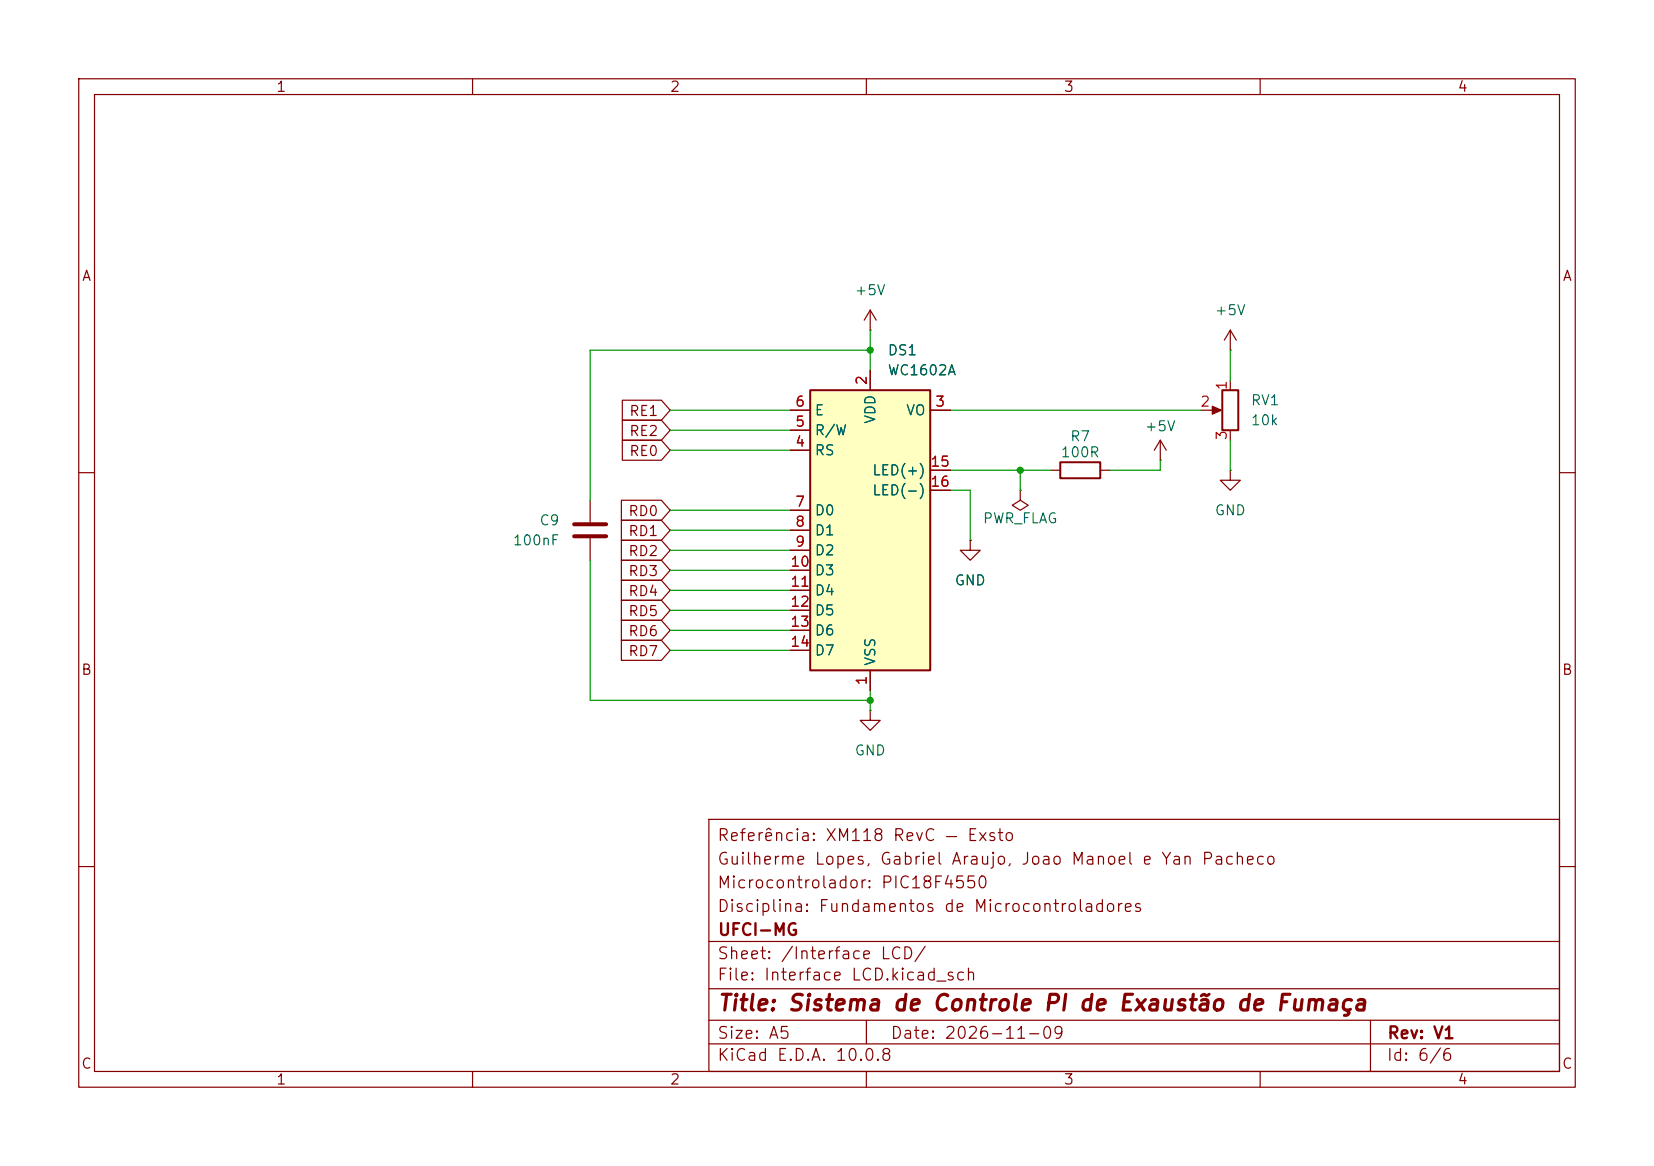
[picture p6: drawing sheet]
(kicad_sch
 (version 20260306)
 (generator "eeschema")
 (generator_version "10.0")
 (paper "A5")
 (title_block
  (title "Sistema de Controle PI de Exaustão de Fumaça")
  (date "2026-11-09")
  (rev "V1")
  (company "UFCI-MG")
  (comment 1 "Disciplina: Fundamentos de Microcontroladores")
  (comment 2 "Microcontrolador: PIC18F4550")
  (comment 3 "Guilherme Lopes, Gabriel Araujo, Joao Manoel e Yan Pacheco")
  (comment 4 "Referência: XM118 RevC — Exsto"))
 (lib_symbols
  (symbol "Device:C"
   (pin_numbers (hide yes))
   (pin_names
    (offset 0.254)) (exclude_from_sim no) (in_bom yes) (on_board yes)
   (in_pos_files yes)
   (duplicate_pin_numbers_are_jumpers no)
   (property "Reference" "C" (at 0.635 2.54 0) (show_name no) (do_not_autoplace no) (effects (font (size 1.27 1.27)) (justify left)))
   (property "Value" "C" (at 0.635 -2.54 0) (show_name no) (do_not_autoplace no) (effects (font (size 1.27 1.27)) (justify left)))
   (property "Footprint" "" (at 0.9652 -3.81 0) (show_name no) (do_not_autoplace no) (hide yes) (effects (font (size 1.27 1.27))))
   (property "Datasheet" "" (at 0 0 0) (show_name no) (do_not_autoplace no) (hide yes) (effects (font (size 1.27 1.27))))
   (property "Description" "Unpolarized capacitor" (at 0 0 0) (show_name no) (do_not_autoplace no) (hide yes) (effects (font (size 1.27 1.27))))
   (symbol "C_0_1"
    (polyline (pts (xy -2.032 0.762) (xy 2.032 0.762)) (stroke (width 0.508) (type default)) (fill (type none)))
    (polyline (pts (xy -2.032 -0.762) (xy 2.032 -0.762)) (stroke (width 0.508) (type default)) (fill (type none))))
   (symbol "C_1_1"
    (pin passive line (at 0 3.81 270) (length 2.794) (name "" (effects (font (size 1.27 1.27)))) (number "1" (effects (font (size 1.27 1.27)))))
    (pin passive line (at 0 -3.81 90) (length 2.794) (name "" (effects (font (size 1.27 1.27)))) (number "2" (effects (font (size 1.27 1.27))))))
   (embedded_fonts no))
  (symbol "Device:R"
   (pin_numbers (hide yes))
   (pin_names
    (offset 0)) (exclude_from_sim no) (in_bom yes) (on_board yes)
   (in_pos_files yes)
   (duplicate_pin_numbers_are_jumpers no)
   (property "Reference" "R" (at 2.032 0 90) (show_name no) (do_not_autoplace no) (effects (font (size 1.27 1.27))))
   (property "Value" "R" (at 0 0 90) (show_name no) (do_not_autoplace no) (effects (font (size 1.27 1.27))))
   (property "Footprint" "" (at -1.778 0 90) (show_name no) (do_not_autoplace no) (hide yes) (effects (font (size 1.27 1.27))))
   (property "Datasheet" "" (at 0 0 0) (show_name no) (do_not_autoplace no) (hide yes) (effects (font (size 1.27 1.27))))
   (property "Description" "Resistor" (at 0 0 0) (show_name no) (do_not_autoplace no) (hide yes) (effects (font (size 1.27 1.27))))
   (symbol "R_0_1"
    (rectangle (start -1.016 -2.54) (end 1.016 2.54) (stroke (width 0.254) (type default)) (fill (type none))))
   (symbol "R_1_1"
    (pin passive line (at 0 3.81 270) (length 1.27) (name "" (effects (font (size 1.27 1.27)))) (number "1" (effects (font (size 1.27 1.27)))))
    (pin passive line (at 0 -3.81 90) (length 1.27) (name "" (effects (font (size 1.27 1.27)))) (number "2" (effects (font (size 1.27 1.27))))))
   (embedded_fonts no))
  (symbol "Device:R_Potentiometer"
   (pin_names
    (offset 1.016) (hide yes)) (exclude_from_sim no) (in_bom yes) (on_board yes)
   (in_pos_files yes)
   (duplicate_pin_numbers_are_jumpers no)
   (property "Reference" "RV" (at -4.445 0 90) (show_name no) (do_not_autoplace no) (effects (font (size 1.27 1.27))))
   (property "Value" "R_Potentiometer" (at -2.54 0 90) (show_name no) (do_not_autoplace no) (effects (font (size 1.27 1.27))))
   (property "Footprint" "" (at 0 0 0) (show_name no) (do_not_autoplace no) (hide yes) (effects (font (size 1.27 1.27))))
   (property "Datasheet" "" (at 0 0 0) (show_name no) (do_not_autoplace no) (hide yes) (effects (font (size 1.27 1.27))))
   (property "Description" "Potentiometer" (at 0 0 0) (show_name no) (do_not_autoplace no) (hide yes) (effects (font (size 1.27 1.27))))
   (property "Sim.Device" "R" (at 0 0 0) (show_name no) (do_not_autoplace no) (hide yes) (effects (font (size 1.27 1.27))))
   (property "Sim.Type" "POT" (at 0 0 0) (show_name no) (do_not_autoplace no) (hide yes) (effects (font (size 1.27 1.27))))
   (property "Sim.Pins" "1=r0 2=wiper 3=r1" (at 0 0 0) (show_name no) (do_not_autoplace no) (hide yes) (effects (font (size 1.27 1.27))))
   (symbol "R_Potentiometer_0_1"
    (rectangle (start 1.016 2.54) (end -1.016 -2.54) (stroke (width 0.254) (type default)) (fill (type none)))
    (polyline (pts (xy 1.143 0) (xy 2.286 0.508) (xy 2.286 -0.508) (xy 1.143 0)) (stroke (width 0) (type default)) (fill (type outline)))
    (polyline (pts (xy 2.54 0) (xy 1.524 0)) (stroke (width 0) (type default)) (fill (type none))))
   (symbol "R_Potentiometer_1_1"
    (pin passive line (at 0 3.81 270) (length 1.27) (name "1" (effects (font (size 1.27 1.27)))) (number "1" (effects (font (size 1.27 1.27)))))
    (pin passive line (at 3.81 0 180) (length 1.27) (name "2" (effects (font (size 1.27 1.27)))) (number "2" (effects (font (size 1.27 1.27)))))
    (pin passive line (at 0 -3.81 90) (length 1.27) (name "3" (effects (font (size 1.27 1.27)))) (number "3" (effects (font (size 1.27 1.27))))))
   (embedded_fonts no))
  (symbol "Display_Character:WC1602A" (exclude_from_sim no) (in_bom yes) (on_board yes)
   (in_pos_files yes)
   (duplicate_pin_numbers_are_jumpers no)
   (property "Reference" "DS" (at -5.842 19.05 0) (show_name no) (do_not_autoplace no) (effects (font (size 1.27 1.27))))
   (property "Value" "WC1602A" (at 5.334 19.05 0) (show_name no) (do_not_autoplace no) (effects (font (size 1.27 1.27))))
   (property "Footprint" "Display:WC1602A" (at 0 -22.86 0) (show_name no) (do_not_autoplace no) (hide yes) (effects (font (size 1.27 1.27)
    (italic yes))))
   (property "Datasheet" "http://www.wincomlcd.com/pdf/WC1602A-SFYLYHTC06.pdf" (at 17.78 0 0) (show_name no) (do_not_autoplace no) (hide yes) (effects (font (size 1.27 1.27))))
   (property "Description" "LCD 16x2 Alphanumeric , 8 bit parallel bus, 5V VDD" (at 0 0 0) (show_name no) (do_not_autoplace no) (hide yes) (effects (font (size 1.27 1.27))))
   (symbol "WC1602A_1_1"
    (rectangle (start -7.62 17.78) (end 7.62 -17.78) (stroke (width 0.254) (type default)) (fill (type background)))
    (pin power_in line (at 0 -20.32 90) (length 2.54) (name "VSS" (effects (font (size 1.27 1.27)))) (number "1" (effects (font (size 1.27 1.27)))))
    (pin power_in line (at 0 20.32 270) (length 2.54) (name "VDD" (effects (font (size 1.27 1.27)))) (number "2" (effects (font (size 1.27 1.27)))))
    (pin input line (at 10.16 15.24 180) (length 2.54) (name "VO" (effects (font (size 1.27 1.27)))) (number "3" (effects (font (size 1.27 1.27)))))
    (pin input line (at -10.16 10.16 0) (length 2.54) (name "RS" (effects (font (size 1.27 1.27)))) (number "4" (effects (font (size 1.27 1.27)))))
    (pin input line (at -10.16 12.7 0) (length 2.54) (name "R/W" (effects (font (size 1.27 1.27)))) (number "5" (effects (font (size 1.27 1.27)))))
    (pin input line (at -10.16 15.24 0) (length 2.54) (name "E" (effects (font (size 1.27 1.27)))) (number "6" (effects (font (size 1.27 1.27)))))
    (pin input line (at -10.16 2.54 0) (length 2.54) (name "D0" (effects (font (size 1.27 1.27)))) (number "7" (effects (font (size 1.27 1.27)))))
    (pin input line (at -10.16 0 0) (length 2.54) (name "D1" (effects (font (size 1.27 1.27)))) (number "8" (effects (font (size 1.27 1.27)))))
    (pin input line (at -10.16 -2.54 0) (length 2.54) (name "D2" (effects (font (size 1.27 1.27)))) (number "9" (effects (font (size 1.27 1.27)))))
    (pin input line (at -10.16 -5.08 0) (length 2.54) (name "D3" (effects (font (size 1.27 1.27)))) (number "10" (effects (font (size 1.27 1.27)))))
    (pin input line (at -10.16 -7.62 0) (length 2.54) (name "D4" (effects (font (size 1.27 1.27)))) (number "11" (effects (font (size 1.27 1.27)))))
    (pin input line (at -10.16 -10.16 0) (length 2.54) (name "D5" (effects (font (size 1.27 1.27)))) (number "12" (effects (font (size 1.27 1.27)))))
    (pin input line (at -10.16 -12.7 0) (length 2.54) (name "D6" (effects (font (size 1.27 1.27)))) (number "13" (effects (font (size 1.27 1.27)))))
    (pin input line (at -10.16 -15.24 0) (length 2.54) (name "D7" (effects (font (size 1.27 1.27)))) (number "14" (effects (font (size 1.27 1.27)))))
    (pin power_in line (at 10.16 7.62 180) (length 2.54) (name "LED(+)" (effects (font (size 1.27 1.27)))) (number "15" (effects (font (size 1.27 1.27)))))
    (pin power_in line (at 10.16 5.08 180) (length 2.54) (name "LED(-)" (effects (font (size 1.27 1.27)))) (number "16" (effects (font (size 1.27 1.27))))))
   (embedded_fonts no))
  (symbol "power:+5V"
   (power global)
   (pin_numbers (hide yes))
   (pin_names
    (offset 0) (hide yes)) (exclude_from_sim no) (in_bom yes) (on_board yes)
   (in_pos_files yes)
   (duplicate_pin_numbers_are_jumpers no)
   (property "Reference" "#PWR" (at 0 -3.81 0) (show_name no) (do_not_autoplace no) (hide yes) (effects (font (size 1.27 1.27))))
   (property "Value" "+5V" (at 0 3.556 0) (show_name no) (do_not_autoplace no) (effects (font (size 1.27 1.27))))
   (property "Footprint" "" (at 0 0 0) (show_name no) (do_not_autoplace no) (hide yes) (effects (font (size 1.27 1.27))))
   (property "Datasheet" "" (at 0 0 0) (show_name no) (do_not_autoplace no) (hide yes) (effects (font (size 1.27 1.27))))
   (property "Description" "Power symbol creates a global label with name \"+5V\"" (at 0 0 0) (show_name no) (do_not_autoplace no) (hide yes) (effects (font (size 1.27 1.27))))
   (symbol "+5V_0_1"
    (polyline (pts (xy -0.762 1.27) (xy 0 2.54)) (stroke (width 0) (type default)) (fill (type none)))
    (polyline (pts (xy 0 2.54) (xy 0.762 1.27)) (stroke (width 0) (type default)) (fill (type none)))
    (polyline (pts (xy 0 0) (xy 0 2.54)) (stroke (width 0) (type default)) (fill (type none))))
   (symbol "+5V_1_1"
    (pin power_in line (at 0 0 90) (length 0) (name "" (effects (font (size 1.27 1.27)))) (number "1" (effects (font (size 1.27 1.27))))))
   (embedded_fonts no))
  (symbol "power:GND"
   (power global)
   (pin_numbers (hide yes))
   (pin_names
    (offset 0) (hide yes)) (exclude_from_sim no) (in_bom yes) (on_board yes)
   (in_pos_files yes)
   (duplicate_pin_numbers_are_jumpers no)
   (property "Reference" "#PWR" (at 0 -6.35 0) (show_name no) (do_not_autoplace no) (hide yes) (effects (font (size 1.27 1.27))))
   (property "Value" "GND" (at 0 -3.81 0) (show_name no) (do_not_autoplace no) (effects (font (size 1.27 1.27))))
   (property "Footprint" "" (at 0 0 0) (show_name no) (do_not_autoplace no) (hide yes) (effects (font (size 1.27 1.27))))
   (property "Datasheet" "" (at 0 0 0) (show_name no) (do_not_autoplace no) (hide yes) (effects (font (size 1.27 1.27))))
   (property "Description" "Power symbol creates a global label with name \"GND\" , ground" (at 0 0 0) (show_name no) (do_not_autoplace no) (hide yes) (effects (font (size 1.27 1.27))))
   (symbol "GND_0_1"
    (polyline (pts (xy 0 0) (xy 0 -1.27) (xy 1.27 -1.27) (xy 0 -2.54) (xy -1.27 -1.27) (xy 0 -1.27)) (stroke (width 0) (type default)) (fill (type none))))
   (symbol "GND_1_1"
    (pin power_in line (at 0 0 270) (length 0) (name "" (effects (font (size 1.27 1.27)))) (number "1" (effects (font (size 1.27 1.27))))))
   (embedded_fonts no))
  (symbol "power:PWR_FLAG"
   (power global)
   (pin_numbers (hide yes))
   (pin_names
    (offset 0) (hide yes)) (exclude_from_sim no) (in_bom yes) (on_board yes)
   (in_pos_files yes)
   (duplicate_pin_numbers_are_jumpers no)
   (property "Reference" "#FLG" (at 0 1.905 0) (show_name no) (do_not_autoplace no) (hide yes) (effects (font (size 1.27 1.27))))
   (property "Value" "PWR_FLAG" (at 0 3.81 0) (show_name no) (do_not_autoplace no) (effects (font (size 1.27 1.27))))
   (property "Footprint" "" (at 0 0 0) (show_name no) (do_not_autoplace no) (hide yes) (effects (font (size 1.27 1.27))))
   (property "Datasheet" "" (at 0 0 0) (show_name no) (do_not_autoplace no) (hide yes) (effects (font (size 1.27 1.27))))
   (property "Description" "Special symbol for telling ERC where power comes from" (at 0 0 0) (show_name no) (do_not_autoplace no) (hide yes) (effects (font (size 1.27 1.27))))
   (symbol "PWR_FLAG_0_0"
    (pin power_out line (at 0 0 90) (length 0) (name "" (effects (font (size 1.27 1.27)))) (number "1" (effects (font (size 1.27 1.27))))))
   (symbol "PWR_FLAG_0_1"
    (polyline (pts (xy 0 0) (xy 0 1.27) (xy -1.016 1.905) (xy 0 2.54) (xy 1.016 1.905) (xy 0 1.27)) (stroke (width 0) (type default)) (fill (type none))))
   (embedded_fonts no)))
 (junction
  (at 110.49 88.9)
  (diameter 0)
  (color 0 0 0 0))
 (junction
  (at 110.49 44.45)
  (diameter 0)
  (color 0 0 0 0))
 (junction
  (at 129.54 59.69)
  (diameter 0)
  (color 0 0 0 0))
 (wire
  (pts (xy 100.33 74.93) (xy 85.09 74.93))
  (stroke (width 0) (type default)))
 (wire
  (pts (xy 110.49 87.63) (xy 110.49 88.9))
  (stroke (width 0) (type default)))
 (wire
  (pts (xy 120.65 62.23) (xy 123.19 62.23))
  (stroke (width 0) (type default)))
 (wire
  (pts (xy 140.97 59.69) (xy 147.32 59.69))
  (stroke (width 0) (type default)))
 (wire
  (pts (xy 120.65 59.69) (xy 129.54 59.69))
  (stroke (width 0) (type default)))
 (wire
  (pts (xy 100.33 52.07) (xy 85.09 52.07))
  (stroke (width 0) (type default)))
 (wire
  (pts (xy 156.21 44.45) (xy 156.21 48.26))
  (stroke (width 0) (type default)))
 (wire
  (pts (xy 110.49 88.9) (xy 110.49 90.17))
  (stroke (width 0) (type default)))
 (wire
  (pts (xy 74.93 44.45) (xy 110.49 44.45))
  (stroke (width 0) (type default)))
 (wire
  (pts (xy 120.65 52.07) (xy 152.4 52.07))
  (stroke (width 0) (type default)))
 (wire
  (pts (xy 74.93 88.9) (xy 110.49 88.9))
  (stroke (width 0) (type default)))
 (wire
  (pts (xy 147.32 59.69) (xy 147.32 58.42))
  (stroke (width 0) (type default)))
 (wire
  (pts (xy 100.33 57.15) (xy 85.09 57.15))
  (stroke (width 0) (type default)))
 (wire
  (pts (xy 123.19 62.23) (xy 123.19 68.58))
  (stroke (width 0) (type default)))
 (wire
  (pts (xy 110.49 44.45) (xy 110.49 46.99))
  (stroke (width 0) (type default)))
 (wire
  (pts (xy 74.93 63.5) (xy 74.93 44.45))
  (stroke (width 0) (type default)))
 (wire
  (pts (xy 129.54 59.69) (xy 133.35 59.69))
  (stroke (width 0) (type default)))
 (wire
  (pts (xy 110.49 41.91) (xy 110.49 44.45))
  (stroke (width 0) (type default)))
 (wire
  (pts (xy 100.33 77.47) (xy 85.09 77.47))
  (stroke (width 0) (type default)))
 (wire
  (pts (xy 156.21 55.88) (xy 156.21 59.69))
  (stroke (width 0) (type default)))
 (wire
  (pts (xy 100.33 80.01) (xy 85.09 80.01))
  (stroke (width 0) (type default)))
 (wire
  (pts (xy 100.33 82.55) (xy 85.09 82.55))
  (stroke (width 0) (type default)))
 (wire
  (pts (xy 100.33 54.61) (xy 85.09 54.61))
  (stroke (width 0) (type default)))
 (wire
  (pts (xy 129.54 59.69) (xy 129.54 62.23))
  (stroke (width 0) (type default)))
 (wire
  (pts (xy 100.33 69.85) (xy 85.09 69.85))
  (stroke (width 0) (type default)))
 (wire
  (pts (xy 100.33 72.39) (xy 85.09 72.39))
  (stroke (width 0) (type default)))
 (wire
  (pts (xy 100.33 64.77) (xy 85.09 64.77))
  (stroke (width 0) (type default)))
 (wire
  (pts (xy 74.93 71.12) (xy 74.93 88.9))
  (stroke (width 0) (type default)))
 (wire
  (pts (xy 100.33 67.31) (xy 85.09 67.31))
  (stroke (width 0) (type default)))
 (global_label "RD7"
  (shape input)
  (at 85.09 82.55 180)
  (fields_autoplaced yes)
  (effects (font (size 1.27 1.27)) (justify right))
  (property "Intersheetrefs" "${INTERSHEET_REFS}" (at 78.3553 82.55 0) (hide yes) (show_name no) (do_not_autoplace no) (effects (font (size 1.27 1.27)) (justify right))))
 (global_label "RE0"
  (shape input)
  (at 85.09 57.15 180)
  (fields_autoplaced yes)
  (effects (font (size 1.27 1.27)) (justify right))
  (property "Intersheetrefs" "${INTERSHEET_REFS}" (at 78.4763 57.15 0) (hide yes) (show_name no) (do_not_autoplace no) (effects (font (size 1.27 1.27)) (justify right))))
 (global_label "RE1"
  (shape input)
  (at 85.09 52.07 180)
  (fields_autoplaced yes)
  (effects (font (size 1.27 1.27)) (justify right))
  (property "Intersheetrefs" "${INTERSHEET_REFS}" (at 78.4763 52.07 0) (hide yes) (show_name no) (do_not_autoplace no) (effects (font (size 1.27 1.27)) (justify right))))
 (global_label "RE2"
  (shape input)
  (at 85.09 54.61 180)
  (fields_autoplaced yes)
  (effects (font (size 1.27 1.27)) (justify right))
  (property "Intersheetrefs" "${INTERSHEET_REFS}" (at 78.4763 54.61 0) (hide yes) (show_name no) (do_not_autoplace no) (effects (font (size 1.27 1.27)) (justify right))))
 (global_label "RD1"
  (shape input)
  (at 85.09 67.31 180)
  (fields_autoplaced yes)
  (effects (font (size 1.27 1.27)) (justify right))
  (property "Intersheetrefs" "${INTERSHEET_REFS}" (at 78.3553 67.31 0) (hide yes) (show_name no) (do_not_autoplace no) (effects (font (size 1.27 1.27)) (justify right))))
 (global_label "RD3"
  (shape input)
  (at 85.09 72.39 180)
  (fields_autoplaced yes)
  (effects (font (size 1.27 1.27)) (justify right))
  (property "Intersheetrefs" "${INTERSHEET_REFS}" (at 78.3553 72.39 0) (hide yes) (show_name no) (do_not_autoplace no) (effects (font (size 1.27 1.27)) (justify right))))
 (global_label "RD0"
  (shape input)
  (at 85.09 64.77 180)
  (fields_autoplaced yes)
  (effects (font (size 1.27 1.27)) (justify right))
  (property "Intersheetrefs" "${INTERSHEET_REFS}" (at 78.3553 64.77 0) (hide yes) (show_name no) (do_not_autoplace no) (effects (font (size 1.27 1.27)) (justify right))))
 (global_label "RD2"
  (shape input)
  (at 85.09 69.85 180)
  (fields_autoplaced yes)
  (effects (font (size 1.27 1.27)) (justify right))
  (property "Intersheetrefs" "${INTERSHEET_REFS}" (at 78.3553 69.85 0) (hide yes) (show_name no) (do_not_autoplace no) (effects (font (size 1.27 1.27)) (justify right))))
 (global_label "RD5"
  (shape input)
  (at 85.09 77.47 180)
  (fields_autoplaced yes)
  (effects (font (size 1.27 1.27)) (justify right))
  (property "Intersheetrefs" "${INTERSHEET_REFS}" (at 78.3553 77.47 0) (hide yes) (show_name no) (do_not_autoplace no) (effects (font (size 1.27 1.27)) (justify right))))
 (global_label "RD6"
  (shape input)
  (at 85.09 80.01 180)
  (fields_autoplaced yes)
  (effects (font (size 1.27 1.27)) (justify right))
  (property "Intersheetrefs" "${INTERSHEET_REFS}" (at 78.3553 80.01 0) (hide yes) (show_name no) (do_not_autoplace no) (effects (font (size 1.27 1.27)) (justify right))))
 (global_label "RD4"
  (shape input)
  (at 85.09 74.93 180)
  (fields_autoplaced yes)
  (effects (font (size 1.27 1.27)) (justify right))
  (property "Intersheetrefs" "${INTERSHEET_REFS}" (at 78.3553 74.93 0) (hide yes) (show_name no) (do_not_autoplace no) (effects (font (size 1.27 1.27)) (justify right))))
 (symbol
  (lib_id "Device:C")
  (at 74.93 67.31 0)
  (mirror y)
  (unit 1)
  (body_style 1)
  (exclude_from_sim no)
  (in_bom yes)
  (on_board yes)
  (in_pos_files yes)
  (dnp no)
  (property "Reference" "C9" (at 71.12 66.0399 0) (show_name no) (do_not_autoplace no) (effects (font (size 1.27 1.27)) (justify left)))
  (property "Value" "100nF" (at 71.12 68.5799 0) (show_name no) (do_not_autoplace no) (effects (font (size 1.27 1.27)) (justify left)))
  (property "Footprint" "" (at 73.9648 71.12 0) (hide yes) (show_name no) (do_not_autoplace no) (effects (font (size 1.27 1.27))))
  (property "Datasheet" "" (at 74.93 67.31 0) (hide yes) (show_name no) (do_not_autoplace no) (effects (font (size 1.27 1.27))))
  (property "Description" "Unpolarized capacitor" (at 74.93 67.31 0) (hide yes) (show_name no) (do_not_autoplace no) (effects (font (size 1.27 1.27))))
  (pin "1")
  (pin "2"))
 (symbol
  (lib_id "Device:R")
  (at 137.16 59.69 90)
  (unit 1)
  (body_style 1)
  (exclude_from_sim no)
  (in_bom yes)
  (on_board yes)
  (in_pos_files yes)
  (dnp no)
  (property "Reference" "R7" (at 137.16 55.372 90) (show_name no) (do_not_autoplace no) (effects (font (size 1.27 1.27))))
  (property "Value" "100R" (at 137.16 57.404 90) (show_name no) (do_not_autoplace no) (effects (font (size 1.27 1.27))))
  (property "Footprint" "" (at 137.16 61.468 90) (hide yes) (show_name no) (do_not_autoplace no) (effects (font (size 1.27 1.27))))
  (property "Datasheet" "" (at 137.16 59.69 0) (hide yes) (show_name no) (do_not_autoplace no) (effects (font (size 1.27 1.27))))
  (property "Description" "Resistor" (at 137.16 59.69 0) (hide yes) (show_name no) (do_not_autoplace no) (effects (font (size 1.27 1.27))))
  (pin "2")
  (pin "1"))
 (symbol
  (lib_id "power:GND")
  (at 156.21 59.69 0)
  (unit 1)
  (body_style 1)
  (exclude_from_sim no)
  (in_bom yes)
  (on_board yes)
  (in_pos_files yes)
  (dnp no)
  (fields_autoplaced yes)
  (property "Reference" "#PWR029" (at 156.21 66.04 0) (hide yes) (show_name no) (do_not_autoplace no) (effects (font (size 1.27 1.27))))
  (property "Value" "GND" (at 156.21 64.77 0) (show_name no) (do_not_autoplace no) (effects (font (size 1.27 1.27))))
  (property "Footprint" "" (at 156.21 59.69 0) (hide yes) (show_name no) (do_not_autoplace no) (effects (font (size 1.27 1.27))))
  (property "Datasheet" "" (at 156.21 59.69 0) (hide yes) (show_name no) (do_not_autoplace no) (effects (font (size 1.27 1.27))))
  (property "Description" "Power symbol creates a global label with name \"GND\" , ground" (at 156.21 59.69 0) (hide yes) (show_name no) (do_not_autoplace no) (effects (font (size 1.27 1.27))))
  (pin "1"))
 (symbol
  (lib_id "power:+5V")
  (at 110.49 41.91 0)
  (unit 1)
  (body_style 1)
  (exclude_from_sim no)
  (in_bom yes)
  (on_board yes)
  (in_pos_files yes)
  (dnp no)
  (fields_autoplaced yes)
  (property "Reference" "#PWR031" (at 110.49 45.72 0) (hide yes) (show_name no) (do_not_autoplace no) (effects (font (size 1.27 1.27))))
  (property "Value" "+5V" (at 110.49 36.83 0) (show_name no) (do_not_autoplace no) (effects (font (size 1.27 1.27))))
  (property "Footprint" "" (at 110.49 41.91 0) (hide yes) (show_name no) (do_not_autoplace no) (effects (font (size 1.27 1.27))))
  (property "Datasheet" "" (at 110.49 41.91 0) (hide yes) (show_name no) (do_not_autoplace no) (effects (font (size 1.27 1.27))))
  (property "Description" "Power symbol creates a global label with name \"+5V\"" (at 110.49 41.91 0) (hide yes) (show_name no) (do_not_autoplace no) (effects (font (size 1.27 1.27))))
  (pin "1"))
 (symbol
  (lib_id "power:+5V")
  (at 156.21 44.45 0)
  (unit 1)
  (body_style 1)
  (exclude_from_sim no)
  (in_bom yes)
  (on_board yes)
  (in_pos_files yes)
  (dnp no)
  (fields_autoplaced yes)
  (property "Reference" "#PWR028" (at 156.21 48.26 0) (hide yes) (show_name no) (do_not_autoplace no) (effects (font (size 1.27 1.27))))
  (property "Value" "+5V" (at 156.21 39.37 0) (show_name no) (do_not_autoplace no) (effects (font (size 1.27 1.27))))
  (property "Footprint" "" (at 156.21 44.45 0) (hide yes) (show_name no) (do_not_autoplace no) (effects (font (size 1.27 1.27))))
  (property "Datasheet" "" (at 156.21 44.45 0) (hide yes) (show_name no) (do_not_autoplace no) (effects (font (size 1.27 1.27))))
  (property "Description" "Power symbol creates a global label with name \"+5V\"" (at 156.21 44.45 0) (hide yes) (show_name no) (do_not_autoplace no) (effects (font (size 1.27 1.27))))
  (pin "1"))
 (symbol
  (lib_id "power:GND")
  (at 110.49 90.17 0)
  (unit 1)
  (body_style 1)
  (exclude_from_sim no)
  (in_bom yes)
  (on_board yes)
  (in_pos_files yes)
  (dnp no)
  (fields_autoplaced yes)
  (property "Reference" "#PWR030" (at 110.49 96.52 0) (hide yes) (show_name no) (do_not_autoplace no) (effects (font (size 1.27 1.27))))
  (property "Value" "GND" (at 110.49 95.25 0) (show_name no) (do_not_autoplace no) (effects (font (size 1.27 1.27))))
  (property "Footprint" "" (at 110.49 90.17 0) (hide yes) (show_name no) (do_not_autoplace no) (effects (font (size 1.27 1.27))))
  (property "Datasheet" "" (at 110.49 90.17 0) (hide yes) (show_name no) (do_not_autoplace no) (effects (font (size 1.27 1.27))))
  (property "Description" "Power symbol creates a global label with name \"GND\" , ground" (at 110.49 90.17 0) (hide yes) (show_name no) (do_not_autoplace no) (effects (font (size 1.27 1.27))))
  (pin "1"))
 (symbol
  (lib_id "power:+5V")
  (at 147.32 58.42 0)
  (unit 1)
  (body_style 1)
  (exclude_from_sim no)
  (in_bom yes)
  (on_board yes)
  (in_pos_files yes)
  (dnp no)
  (property "Reference" "#PWR033" (at 147.32 62.23 0) (hide yes) (show_name no) (do_not_autoplace no) (effects (font (size 1.27 1.27))))
  (property "Value" "+5V" (at 147.32 54.102 0) (show_name no) (do_not_autoplace no) (effects (font (size 1.27 1.27))))
  (property "Footprint" "" (at 147.32 58.42 0) (hide yes) (show_name no) (do_not_autoplace no) (effects (font (size 1.27 1.27))))
  (property "Datasheet" "" (at 147.32 58.42 0) (hide yes) (show_name no) (do_not_autoplace no) (effects (font (size 1.27 1.27))))
  (property "Description" "Power symbol creates a global label with name \"+5V\"" (at 147.32 58.42 0) (hide yes) (show_name no) (do_not_autoplace no) (effects (font (size 1.27 1.27))))
  (pin "1"))
 (symbol
  (lib_id "Device:R_Potentiometer")
  (at 156.21 52.07 0)
  (mirror y)
  (unit 1)
  (body_style 1)
  (exclude_from_sim no)
  (in_bom yes)
  (on_board yes)
  (in_pos_files yes)
  (dnp no)
  (property "Reference" "RV1" (at 158.75 50.7999 0) (show_name no) (do_not_autoplace no) (effects (font (size 1.27 1.27)) (justify right)))
  (property "Value" "10k" (at 158.75 53.3399 0) (show_name no) (do_not_autoplace no) (effects (font (size 1.27 1.27)) (justify right)))
  (property "Footprint" "" (at 156.21 52.07 0) (hide yes) (show_name no) (do_not_autoplace no) (effects (font (size 1.27 1.27))))
  (property "Datasheet" "" (at 156.21 52.07 0) (hide yes) (show_name no) (do_not_autoplace no) (effects (font (size 1.27 1.27))))
  (property "Description" "Potentiometer" (at 156.21 52.07 0) (hide yes) (show_name no) (do_not_autoplace no) (effects (font (size 1.27 1.27))))
  (property "Sim.Device" "R" (at 156.21 52.07 0) (hide yes) (show_name no) (do_not_autoplace no) (effects (font (size 1.27 1.27))))
  (property "Sim.Type" "POT" (at 156.21 52.07 0) (hide yes) (show_name no) (do_not_autoplace no) (effects (font (size 1.27 1.27))))
  (property "Sim.Pins" "1=r0 2=wiper 3=r1" (at 156.21 52.07 0) (hide yes) (show_name no) (do_not_autoplace no) (effects (font (size 1.27 1.27))))
  (pin "1")
  (pin "2")
  (pin "3"))
 (symbol
  (lib_id "power:GND")
  (at 123.19 68.58 0)
  (unit 1)
  (body_style 1)
  (exclude_from_sim no)
  (in_bom yes)
  (on_board yes)
  (in_pos_files yes)
  (dnp no)
  (fields_autoplaced yes)
  (property "Reference" "#PWR032" (at 123.19 74.93 0) (hide yes) (show_name no) (do_not_autoplace no) (effects (font (size 1.27 1.27))))
  (property "Value" "GND" (at 123.19 73.66 0) (show_name no) (do_not_autoplace no) (effects (font (size 1.27 1.27))))
  (property "Footprint" "" (at 123.19 68.58 0) (hide yes) (show_name no) (do_not_autoplace no) (effects (font (size 1.27 1.27))))
  (property "Datasheet" "" (at 123.19 68.58 0) (hide yes) (show_name no) (do_not_autoplace no) (effects (font (size 1.27 1.27))))
  (property "Description" "Power symbol creates a global label with name \"GND\" , ground" (at 123.19 68.58 0) (hide yes) (show_name no) (do_not_autoplace no) (effects (font (size 1.27 1.27))))
  (pin "1"))
 (symbol
  (lib_id "Display_Character:WC1602A")
  (at 110.49 67.31 0)
  (unit 1)
  (body_style 1)
  (exclude_from_sim no)
  (in_bom yes)
  (on_board yes)
  (in_pos_files yes)
  (dnp no)
  (fields_autoplaced yes)
  (property "Reference" "DS1" (at 112.6333 44.45 0) (show_name no) (do_not_autoplace no) (effects (font (size 1.27 1.27)) (justify left)))
  (property "Value" "WC1602A" (at 112.6333 46.99 0) (show_name no) (do_not_autoplace no) (effects (font (size 1.27 1.27)) (justify left)))
  (property "Footprint" "Display:WC1602A" (at 110.49 90.17 0) (hide yes) (show_name no) (do_not_autoplace no) (effects (font (size 1.27 1.27)
    (italic yes))))
  (property "Datasheet" "http://www.wincomlcd.com/pdf/WC1602A-SFYLYHTC06.pdf" (at 128.27 67.31 0) (hide yes) (show_name no) (do_not_autoplace no) (effects (font (size 1.27 1.27))))
  (property "Description" "LCD 16x2 Alphanumeric , 8 bit parallel bus, 5V VDD" (at 110.49 67.31 0) (hide yes) (show_name no) (do_not_autoplace no) (effects (font (size 1.27 1.27))))
  (pin "8")
  (pin "7")
  (pin "4")
  (pin "1")
  (pin "3")
  (pin "2")
  (pin "15")
  (pin "12")
  (pin "5")
  (pin "16")
  (pin "13")
  (pin "9")
  (pin "10")
  (pin "14")
  (pin "6")
  (pin "11"))
 (symbol
  (lib_id "power:PWR_FLAG")
  (at 129.54 62.23 180)
  (unit 1)
  (body_style 1)
  (exclude_from_sim no)
  (in_bom yes)
  (on_board yes)
  (in_pos_files yes)
  (dnp no)
  (property "Reference" "#FLG04" (at 129.54 64.135 0) (hide yes) (show_name no) (do_not_autoplace no) (effects (font (size 1.27 1.27))))
  (property "Value" "PWR_FLAG" (at 129.54 65.786 0) (show_name no) (do_not_autoplace no) (effects (font (size 1.27 1.27))))
  (property "Footprint" "" (at 129.54 62.23 0) (hide yes) (show_name no) (do_not_autoplace no) (effects (font (size 1.27 1.27))))
  (property "Datasheet" "" (at 129.54 62.23 0) (hide yes) (show_name no) (do_not_autoplace no) (effects (font (size 1.27 1.27))))
  (property "Description" "Special symbol for telling ERC where power comes from" (at 129.54 62.23 0) (hide yes) (show_name no) (do_not_autoplace no) (effects (font (size 1.27 1.27))))
  (pin "1")))
